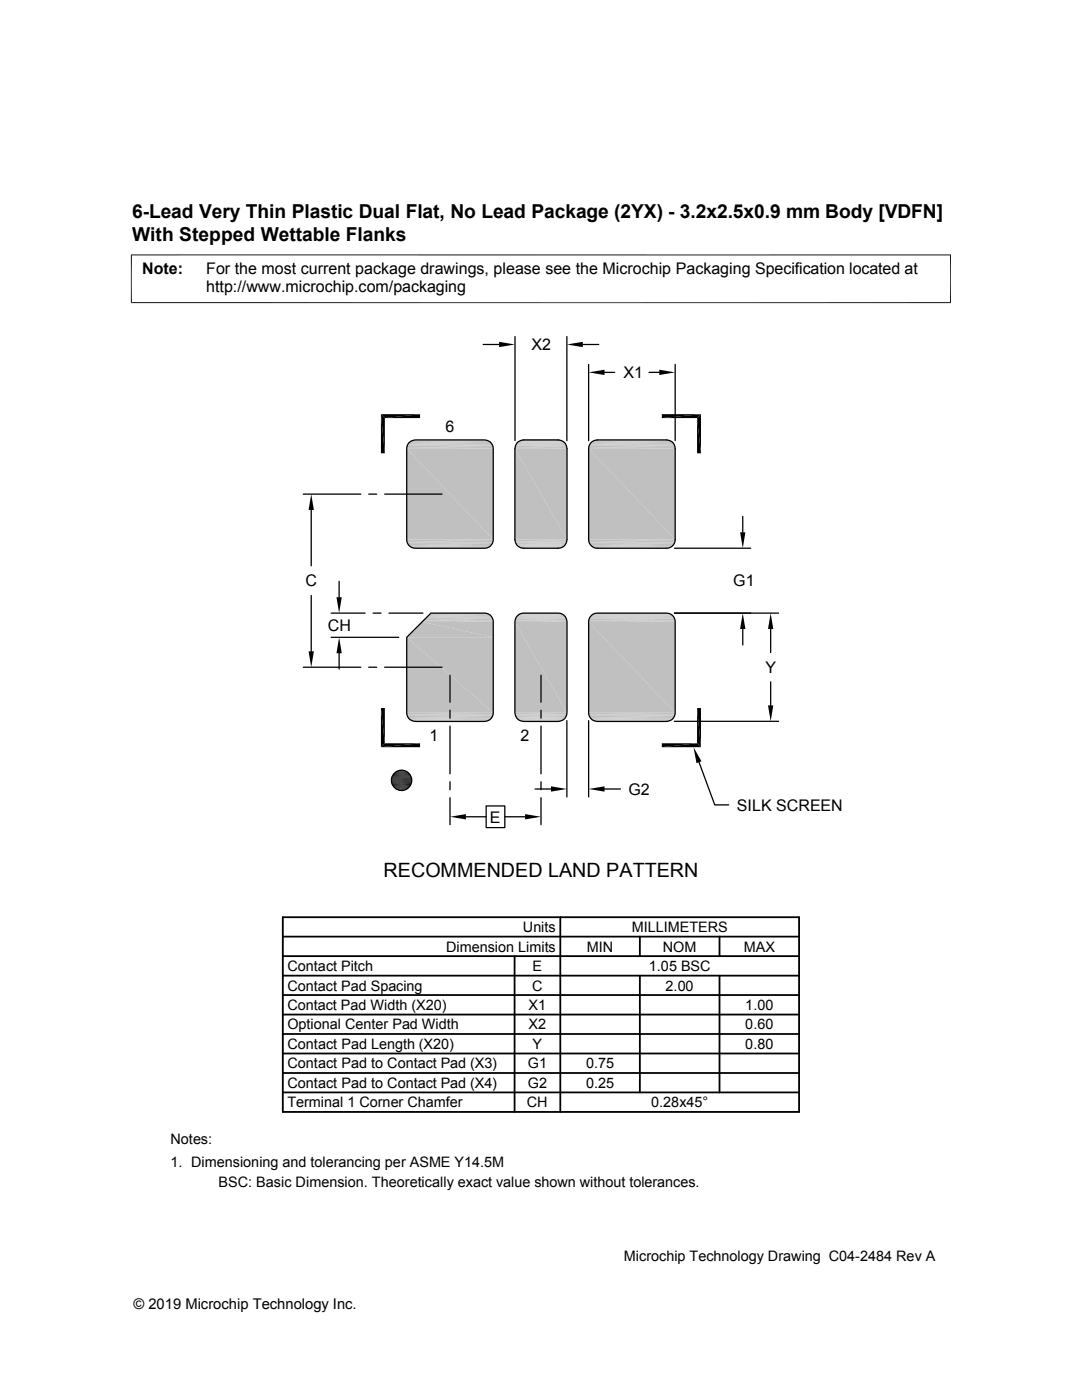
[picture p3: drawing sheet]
<svg xmlns="http://www.w3.org/2000/svg" width="216mm" height="279mm" viewBox="0 0 216 279" stroke-linecap="round" stroke-linejoin="round" font-family="sans-serif">
<g fill="none" stroke="#c0c0c0" stroke-width=".2">
<path d="M81.8 88.1h16M82 88h15.6M82.3 87.9h15M82.6 87.8h14.4M102.8 89.2h10.3M102.9 88.9h10.1M103 88.6h9.9M103 88.5h9.8M103.2 88.4h9.5M103.3 88.3h9.3M103.4 88.2h9.1M103.5 88.1h8.9"/>
<path d="M103.6 88h8.7M103.8 87.9h8.3M103.9 87.9h8.1M104.1 87.8h7.6M104.2 87.8h7.5M118.1 88.1h16M118.3 88h15.6M118.6 87.9h15M118.9 87.8h14.4"/>
</g>
<path d="M81.6 88.3h16.4M102.9 88.8h10.1M117.9 88.3h16.4" fill="none" stroke="#c0c0c0" stroke-width=".21"/>
<path d="M81.4 88.6h16.8M117.7 88.6h16.8" fill="none" stroke="#c0c0c0" stroke-width=".23"/>
<path d="M81.3 88.8h17M117.6 88.8h17" fill="none" stroke="#c0c0c0" stroke-width=".28"/>
<path d="M102.8 89.1h10.3" fill="none" stroke="#c0c0c0" stroke-width=".25"/>
<path d="M81.2 89.4h17.2M81.2 89.1h17.2M102.7 89.4h10.4M117.5 89.4h17.2M117.5 89.1h17.2" fill="none" stroke="#c0c0c0" stroke-width=".3"/>
<g fill="#c0c0c0">
<path d="M117.5 89.5l17.2 18.2h-17.2z"/>
<path d="M117.5 89.5h17.2v18.2z"/>
<path d="M102.7 89.5l10.4 18.2h-10.4z"/>
<path d="M102.7 89.5h10.4v18.2z"/>
<path d="M81.2 89.5l17.2 18.2h-17.2z"/>
<path d="M81.2 89.5h17.2v18.2z"/>
</g>
<path d="M81.2 107.8h17.2M81.2 108.1h17.2M102.7 107.8h10.4M117.5 107.8h17.2M117.5 108.1h17.2M84.2 124h14.2M84.5 123.7h13.9M102.7 124h10.4M117.5 124h17.2" fill="none" stroke="#c0c0c0" stroke-width=".3"/>
<g fill="none" stroke="#c0c0c0" stroke-width=".2">
<path d="M81.8 109.1h16M82 109.2h15.6M82.3 109.3h15M82.6 109.4h14.4M102.8 108h10.3M102.8 108.3h10.2M103 108.6h9.9M103.1 108.7h9.7M103.2 108.8h9.5M103.3 109h9.3M103.4 109.1h9.1M103.5 109.1h8.9"/>
<path d="M103.6 109.2h8.6M103.8 109.3h8.3M103.9 109.3h8.1M104.2 109.4h7.5M118.1 109.1h16M118.3 109.2h15.6M118.6 109.3h15M118.9 109.4h14.4M85.6 122.7h12.2M85.7 122.5h11.9M85.9 122.4h11.4M85.9 122.4h11.1"/>
<path d="M102.8 123.8h10.3M102.8 123.5h10.2M103 123.2h9.9M103.1 123.1h9.7M103.2 122.9h9.5M103.3 122.8h9.3M103.4 122.7h9.1M103.5 122.6h8.9M103.6 122.5h8.6M103.8 122.5h8.3M103.9 122.4h8.1M104.2 122.4h7.5"/>
<path d="M117.5 123.8h17.2M117.6 123.5h17M117.7 123.2h16.8M117.7 123.1h16.7M117.9 122.9h16.4M118 122.8h16.2M118.1 122.7h16M118.2 122.6h15.8M118.3 122.5h15.6M118.5 122.5h15.1M118.6 122.4h15M118.9 122.4h14.4"/>
</g>
<path d="M81.4 108.7h16.8M102.8 108.1h10.3M117.7 108.7h16.8M85.1 123.1h13.1M102.8 123.6h10.3M117.5 123.6h17.2" fill="none" stroke="#c0c0c0" stroke-width=".25"/>
<path d="M81.3 108.4h17M117.6 108.4h17M84.8 123.4h13.5" fill="none" stroke="#c0c0c0" stroke-width=".28"/>
<path d="M81.6 108.9h16.4M102.9 108.4h10.1M117.9 108.9h16.4M85.4 122.9h12.6M102.9 123.3h10.1M117.6 123.3h17" fill="none" stroke="#c0c0c0" stroke-width=".21"/>
<g fill="#c0c0c0">
<path d="M84.2 124.1l14.2 3.1h-17.2z"/>
<path d="M84.2 124.1h14.2v3.1z"/>
<path d="M117.5 124.1l17.2 18.1h-17.2z"/>
<path d="M117.5 124.1h17.2v18.1z"/>
<path d="M102.7 124.1l10.4 18.1h-10.4z"/>
<path d="M102.7 124.1h10.4v18.1z"/>
<path d="M81.2 127.2l17.2 15h-17.2z"/>
<path d="M81.2 127.2h17.2v15z"/>
</g>
<path d="M81.2 142.4h17.2M81.2 142.7h17.2M102.7 142.4h10.4M117.5 142.4h17.2M117.5 142.7h17.2" fill="none" stroke="#c0c0c0" stroke-width=".3"/>
<g fill="none" stroke="#c0c0c0" stroke-width=".2">
<path d="M81.8 143.6h16M82 143.8h15.6M82.3 143.9h15M82.6 144h14.4M102.8 142.6h10.3M102.9 142.9h10.1M103 143.2h9.9M103 143.3h9.8M103.2 143.4h9.5M103.3 143.5h9.3M103.4 143.6h9.1M103.5 143.7h8.9"/>
<path d="M103.6 143.8h8.7M103.8 143.8h8.3M103.9 143.9h8.1M104.2 144h7.5M118.1 143.6h16M118.3 143.8h15.6M118.6 143.9h15M118.9 144h14.4"/>
</g>
<path d="M102.8 142.7h10.3" fill="none" stroke="#c0c0c0" stroke-width=".25"/>
<path d="M81.3 143h17M117.6 143h17" fill="none" stroke="#c0c0c0" stroke-width=".28"/>
<path d="M81.6 143.4h16.4M102.9 143h10.1M117.9 143.4h16.4" fill="none" stroke="#c0c0c0" stroke-width=".21"/>
<path d="M81.4 143.2h16.8M117.7 143.2h16.8" fill="none" stroke="#c0c0c0" stroke-width=".23"/>
<g fill="none" stroke="#000" stroke-width=".25">
<path d="M96.4 68.7h3.2M102.8 67.2v20.7M113.1 67.2v20.7M116.3 68.7h3.2M117.5 72.7v15.2M120.6 74.3h2.1M129.5 74.3h2.1M134.7 72.7v15.2M60.5 98.6h11.5M73.6 98.6h1.6M76.8 98.6h11.4M81.5 88.5a1.95 1.95 0 0 1 1.4-.7h13.8a1.71 1.71 0 0 1 1.7 1.7v18.2a1.74 1.74 0 0 1-1.7 1.7h-13.8a1.71 1.71 0 0 1-1.7-1.7v-18.2z"/>
<path d="M103.4 88.2l1.1-.4 7.3 .1a1.7 1.7 0 0 1 1.3 1.6v18.2a1.75 1.75 0 0 1-1.7 1.7h-6.9a1.74 1.74 0 0 1-1.8-1.7v-18.2l.3-.7zM118.1 88.2l1.1-.4 14.2 .1a1.65 1.65 0 0 1 1.3 1.6v18.2a1.71 1.71 0 0 1-1.7 1.7h-13.8a1.73 1.73 0 0 1-1.7-1.7v-18.2a1.82 1.82 0 0 1 .6-1.3zM62.1 101.8v11.1M62.1 118.9v11.1M67.7 116v3.2M134.6 109.4h15.2M148.2 103.1v3.1M60.5 133.2h11.5M66.1 127.2h13.5M66.1 122.4h6.8M67.7 130.4v3.1M73.6 133.2h1.6"/>
<path d="M74.4 122.4h1.6M76.8 133.2h11.4M77.6 122.4h6.8M81.2 127.2l4.8-4.8h10.7a1.71 1.71 0 0 1 1.7 1.7v18.1a1.74 1.74 0 0 1-1.7 1.8h-13.8a1.71 1.71 0 0 1-1.7-1.8zM89.8 134.7v5.4M103.1 123a1.75 1.75 0 0 1 1.4-.6h6.9a1.74 1.74 0 0 1 1.7 1.7v18.1a1.74 1.74 0 0 1-1.7 1.8h-6.9a1.74 1.74 0 0 1-1.8-1.8v-18.1zM107.9 134.7v5.4M118.1 122.7l1.1-.3h13.8a1.71 1.71 0 0 1 1.7 1.7v18.1a1.7 1.7 0 0 1-1.7 1.8h-13.8a1.71 1.71 0 0 1-1.7-1.8v-18.1a1.73 1.73 0 0 1 .6-1.4zM134.6 122.4h20.8M148.2 125.5v3.2M153.8 125.5v4.7M153.8 136.1v4.7"/>
<path d="M89.8 141.7v1.6M89.8 144.9v9.5M89.8 156v1.6M89.8 159.2v5.4M106.8 157.5h3.1M107.9 141.7v1.6M107.9 144.9v9.5M107.9 156v1.6M107.9 159.2v5.4M113.1 143.8v15.2M117.5 143.8v15.2M120.6 157.5h3.2"/>
<path d="M134.6 144h20.8M139.5 152.1l3.1 8.5h2.8M93 163h4M97 160.8h3.7v4.4h-3.7zM100.7 163h4.1"/>
<circle cx="80.1" cy="155.7" r="2.03"/>
</g>
<g fill="none" stroke="#000" stroke-width=".36">
<path d="M56.4 186.9h103M56.4 183h103v38.9h-103zM56.4 190.8h103M56.4 194.7h103M56.4 198.6h103M102.7 190.8v31.1M111.8 183v38.9M127.7 186.9v3.9M127.7 194.7v23.3M143.6 186.9v3.9M143.6 194.7v23.3M56.4 206.4h103"/>
<path d="M56.4 210.2h103M56.4 218h103M56.4 214.1h103M56.4 202.5h103"/>
</g>
<g fill="#000">
<path d="M99.6 68.2l3.2 .5-3.2 .6zM113.1 68.7l3.2-.5v1.1zM117.5 74.3l3.1-.5v1zM131.6 73.8l3.1 .5-3.1 .5zM76 82.7l.8 7.8h-.8zM76 82.7h7.8l-7 .7zM76 82.7l.8 .7v7.1zM76.8 83.4l7-.7v.7zM132.1 82.7h7.8l-7.8 .7zM132.1 83.4l7.8-.7-.8 .7zM139.1 83.4l.8 7.1h-.8zM139.1 83.4l.8-.7v7.8z"/>
<path d="M62.1 98.6l.5 3.2h-1zM67.1 119.2h1.1l-.5 3.2zM147.7 106.2h1l-.5 3.2zM61.6 130h1l-.5 3.2zM67.7 127.2l.5 3.2h-1.1zM148.2 122.4l.5 3.1h-1zM153.8 122.4l.5 3.1h-1.1zM76 141.3l.8 7-.8 .8zM76 141.3h.8v7zM79.1 157.5l1.9 .1zM79.3 153.9l1.8 .1zM79.3 157.6h1.5z"/>
<path d="M79.3 157.6h1.7zM79.3 153.9h1.7zM79.5 153.8l1.5 .1zM79.5 157.6l1.1 .1zM79.5 157.6h1.3zM79.5 153.8h1.3zM79.7 153.8h1.1zM79.7 157.7l.6 .1zM79.7 157.7h.9zM79.7 153.8h.9zM79.8 153.7l.8 .1zM79.8 157.8h.5z"/>
<path d="M79.8 153.7h.5zM76 149.1l7.8-.8v.8zM76.8 148.3h7l-7.8 .8zM109.9 156.9l3.2 .6-3.2 .5zM117.5 157.5l3.1-.6v1.1zM138.4 149.1l1.6 2.8-1 .4zM139.1 141.3l.8 7.8-.8-.8zM132.1 148.3h7l-7 .8zM139.1 141.3h.8v7.8zM132.1 149.1l7-.8 .8 .8zM153.2 140.8h1.1l-.5 3.2zM89.8 163l3.2-.5v1z"/>
<path d="M104.8 162.5l3.1 .5-3.1 .5z"/>
</g>
<g fill="none" stroke="#000" stroke-width=".2">
<path d="M26.1 50.9h163.7M26.2 50.8v9.7M189.7 50.8v9.7M26.1 60.4h163.7M78.1 155.8h4.1M78.1 156h4M78.1 155.4h4M78.1 155.3h4M78.1 156.2h4M78.2 156.4h3.9M78.2 155.1h3.9M78.3 154.9h3.7"/>
<path d="M78.3 156.6h3.7M78.3 156.8h3.6M78.3 154.7h3.6M78.4 156.9h3.4M78.4 154.6h3.4M78.5 154.4h3.2M78.5 157.1h3.2M78.7 157.2h2.9M78.7 154.3h2.9M78.8 154.1h2.6M78.8 157.3h2.6M79 154h2.3"/>
<path d="M79 157.4h2.3M79.1 157.5h2M79.1 153.9h2"/>
</g>
<path d="M78.1 155.6h4.1" fill="none" stroke="#000" stroke-width=".21"/>
<text font-size="3.9" x="76.5" y="175">RECOMMENDED LAND PATTERN</text>
<g font-size="3.8">
<text x="26.4" y="43.5">6-Lead Very Thin Plastic Dual Flat, No Lead Package (2YX) - 3.2x2.5x0.9 mm Body [VDFN]</text>
<text x="26.4" y="48">With Stepped Wettable Flanks</text>
</g>
<g font-size="3.2">
<text x="28.4" y="54.6">Note:</text>
<text x="41.1" y="54.6">For the most current package drawings, please see the Microchip Packaging Specification located at</text>
<text x="41.1" y="58.3">http://www.microchip.com/packaging</text>
<text x="106.1" y="69.9">X2</text>
<text x="124.4" y="75.5">X1</text>
<text x="88.9" y="86.2">6</text>
<text x="60.9" y="117">C</text>
<text x="146.3" y="117">G1</text>
<text x="65.4" y="125.9">CH</text>
<text x="152.7" y="134.3">Y</text>
<text x="85.7" y="147.8">1</text>
<text x="103.9" y="147.8">2</text>
<text x="125.4" y="158.6">G2</text>
<text x="147" y="161.8">SILK SCREEN</text>
<text x="97.8" y="164.1">E</text>
</g>
<g font-size="2.9">
<text x="89" y="189.9">Dimension Limits</text>
<text x="104.3" y="186">Units</text>
<text x="117.1" y="189.9">MIN</text>
<text x="126" y="186">MILLIMETERS</text>
<text x="132.3" y="189.9">NOM</text>
<text x="148.4" y="189.9">MAX</text>
<text x="57.3" y="197.7">Contact Pad Spacing</text>
<text x="57.3" y="193.8">Contact Pitch</text>
<text x="106.2" y="197.7">C</text>
<text x="106.3" y="193.8">E</text>
<text x="129.5" y="193.8">1.05 BSC</text>
<text x="132.8" y="197.7">2.00</text>
<text x="57.3" y="201.6">Contact Pad Width (X20)</text>
<text x="105.5" y="201.6">X1</text>
<text x="148.7" y="201.6">1.00</text>
<text x="57.3" y="209.3">Contact Pad Length (X20)</text>
<text x="57.3" y="205.4">Optional Center Pad Width</text>
<text x="105.5" y="205.4">X2</text>
<text x="106.3" y="209.3">Y</text>
<text x="148.7" y="205.4">0.60</text>
<text x="148.7" y="209.3">0.80</text>
<text x="57.3" y="213.2">Contact Pad to Contact Pad (X3)</text>
<text x="105.3" y="213.2">G1</text>
<text x="116.9" y="213.2">0.75</text>
<text x="57.3" y="217.1">Contact Pad to Contact Pad (X4)</text>
<text x="57.3" y="221">Terminal 1 Corner Chamfer</text>
<text x="105.1" y="221">CH</text>
<text x="105.3" y="217.1">G2</text>
<text x="116.9" y="217.1">0.25</text>
<text x="129.9" y="221">0.28x45°</text>
<text x="34" y="228.3">Notes:</text>
<text x="34" y="232.9">1. Dimensioning and tolerancing per ASME Y14.5M</text>
<text x="43.6" y="236.9">BSC: Basic Dimension. Theoretically exact value shown without tolerances.</text>
<text x="124.5" y="251.7">Microchip Technology Drawing C04-2484 Rev A</text>
<text x="26.6" y="261.3">© 2019 Microchip Technology Inc.</text>
</g>
</svg>
